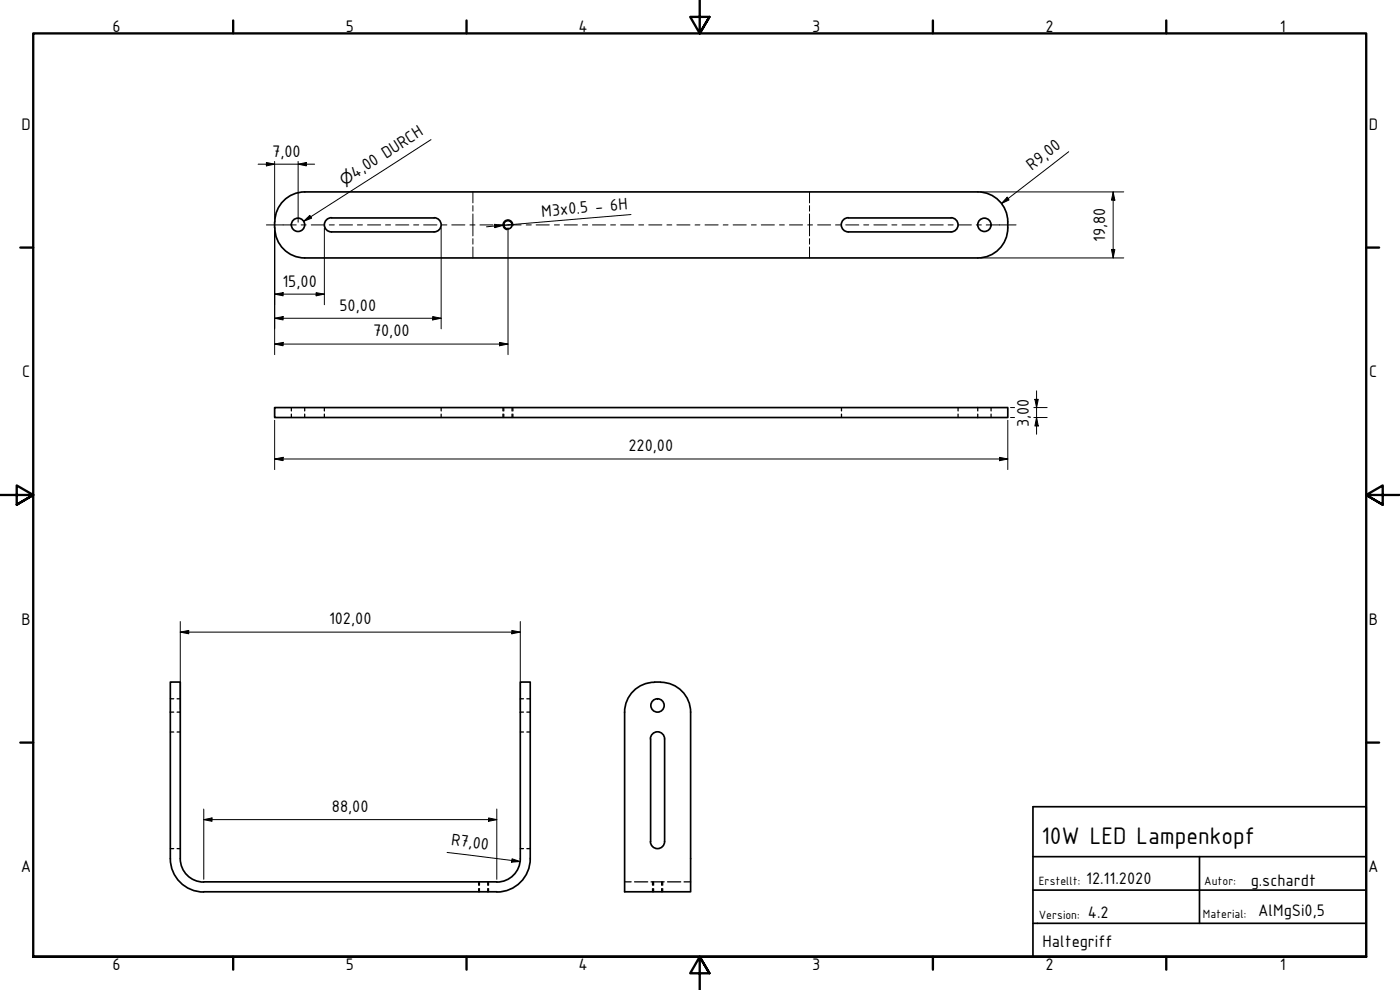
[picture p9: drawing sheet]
<svg xmlns="http://www.w3.org/2000/svg" width="420mm" height="297mm" viewBox="0 0 420 297" stroke-linecap="round" stroke-linejoin="round" font-family="sans-serif">
<!-- layer: Verdeckt (ISO) -->
<g fill="none" stroke="#000" stroke-width=".38">
<path d="M87.4 122.3v1M87.4 124.3v1M91.4 122.3v1M91.4 124.3v1M97.3 122.3v1M97.3 124.3v1M132.4 122.3v1M132.4 124.3v1M150.9 122.3v1M150.9 124.3v1M151.2 122.3v1M151.2 124.3v1"/>
<path d="M153.7 122.3v1M153.7 124.3v1M153.9 122.3v1M153.9 124.3v1M252.5 122.3v1M252.5 124.3v1M287.5 122.3v1M287.5 124.3v1M293.4 122.3v1M293.4 124.3v1M297.4 122.3v1M297.4 124.3v1"/>
<path d="M51.1 219.6h1M51.1 209.7h1M51.1 213.7h1M53.1 219.6h1M53.1 209.7h1M53.1 213.7h1M156.1 219.6h1M156.1 209.7h1M156.1 213.7h1M158.1 219.6h1M158.1 209.7h1M158.1 213.7h1"/>
<path d="M51.1 254.6h1M53.1 254.6h1M156.1 254.6h1M158.1 254.6h1M143.6 264.6v1M143.6 266.6v1M143.9 264.6v1M143.9 266.6v1M146.4 264.6v1M146.4 266.6v1M146.6 264.6v1M146.6 266.6v1"/>
<path d="M187.5 264.6h1.9M190.4 264.6h4M195.4 264.6h3.9M195.8 264.6v1M195.8 266.6v1M196.2 264.6v1M196.2 266.6v1M198.6 264.6v1M198.6 266.6v1M198.9 264.6v1M198.9 266.6v1M200.3 264.6h4"/>
<path d="M205.3 264.6h2"/>
</g>
<!-- layer: Sichtbar (ISO) -->
<g fill="none" stroke="#000" stroke-width=".51">
<path d="M82.4 66.6v1.8M82.5 68.4a9 9 0 0 0 8.9 9h202.1a9 9 0 0 0 9-9M82.5 66.6a9 9 0 0 1 8.9-9h202.1a9 9 0 0 1 9 9M99.5 65.3a2.13 2.13 0 0 0-2.2 2.2 2.13 2.13 0 0 0 2.2 2.1h30.8M99.5 65.4h30.8M130.3 65.3a2.13 2.13 0 0 1 2.1 2.2 2.13 2.13 0 0 1-2.1 2.1M254.6 65.3a2.13 2.13 0 0 0-2.1 2.2 2.13 2.13 0 0 0 2.1 2.1M254.6 65.4h30.8M285.4 65.3a2.13 2.13 0 0 1 2.1 2.2 2.13 2.13 0 0 1-2.1 2.1h-30.8M302.5 66.6v1.8M82.4 122.3h220.1v3h-220.1zM196.4 204.7a9 9 0 0 0-8.9 9v53.9h19.8v-53.9a9 9 0 0 0-9-9"/>
<path d="M196.5 204.6h1.7M195.2 221.7a2.13 2.13 0 0 1 2.1-2.1 2.13 2.13 0 0 1 2.2 2.1v30.8M195.3 221.7v30.8M51.1 257.6v-53h3v53M51.1 257.6a10 10 0 0 0 10 10M54.1 257.6a7 7 0 0 0 7 7.1l88-.1M156.1 257.6a7 7 0 0 1-7 7.1M156.1 257.6v-53h3v53M159.1 257.6a10 10 0 0 1-10 10M195.2 252.5a2.13 2.13 0 0 0 2.1 2.1 2.13 2.13 0 0 0 2.2-2.1M61.2 267.6h87.9"/>
<circle cx="89.4" cy="67.5" r="2"/>
<circle cx="152.4" cy="67.5" r="1.24"/>
<circle cx="295.4" cy="67.5" r="2"/>
<circle cx="197.3" cy="211.7" r="2"/>
</g>
<!-- layer: Biegungsmittellinie (ISO) -->
<path d="M141.9 57.6v3.3M243 57.6v3.3M141.9 61.7v1.7M141.9 64.2v6.6M141.9 71.6v1.7M141.9 74.1v3.3M243 61.7v1.7M243 64.2v6.6M243 71.6v1.7M243 74.1v3.3" fill="none" stroke="#000" stroke-width=".3"/>
<!-- layer: Sichtbar schmal (ISO) -->
<path d="M153.9 67.7a1.49 1.49 0 0 0-1.2-1.7 1.49 1.49 0 0 0-1.7 1.2 1.49 1.49 0 0 0 1.2 1.7" fill="none" stroke="#000" stroke-width=".38"/>
<!-- layer: Rahmen (ISO) -->
<g fill="none" stroke="#000" stroke-width=".7">
<path d="M70 6.1v3.9M140 6.1v3.9M210 0v10l-2.9-4.9h5.8l-2.9 4.9 2.9-4.9M280 6.1v3.9M350 6.1v3.9M6.1 74.3h3.9M410 74.3h3.9M0 148.5h10l-5-2.8v5.7l5-2.9-5 2.9M420 148.5h-10l5-2.8v5.7l-5-2.9 5 2.9M6.1 222.8h3.9M410 222.8h3.9M10 287.1v-277.1h400v277.1h-400h400"/>
<path d="M70 287.1v3.8M140 287.1v3.8M212.9 292l-2.9-4.9 2.9 4.9h-5.8l2.9-4.9v9.9M280 287.1v3.8M350 287.1v3.8"/>
</g>
<!-- layer: Titel (ISO) -->
<path d="M310 242h100v45.1h-100zM310 257h100M360 257v20M310 277h100M310 267.1h100" fill="none" stroke="#000" stroke-width=".51"/>
<g fill="none" stroke="#000" stroke-width=".3">
<path d="M77.5 49.3h16.9M79.9 48.8l2.5 .5-2.5 .5zM82.4 48.4v17.4M89.5 49.3l2.4-.5v1zM89.5 48.4v18.3M294.3 57.6h42.9M302.3 59.2l.5 .8-2.3 1.1zM320.7 45.5l-20.2 15.6M334.1 57.6l.5 2.5h-1zM334.1 57.6v19.8M82.4 69.2v37.2M97.3 68.3v23.1"/>
<path d="M132.4 68.3v30.4M152.5 68.3v38.1M294.3 77.4h42.9M333.6 74.9h1l-.5 2.5zM82.4 88.3l2.6-.5v1zM82.4 95.5l2.6-.5v1zM82.4 88.3h14.9M82.4 95.5h50M94.9 87.8l2.4 .5-2.4 .5zM129.9 95l2.5 .5-2.5 .5zM82.4 103.2l2.6-.5v1zM82.4 103.2h70.1"/>
<path d="M149.9 102.7l2.6 .5-2.6 .5zM310.6 119.8h1l-.5 2.5zM311.1 117.3v13M82.4 137.7l2.6-.5v1zM82.4 137.7h220.1M82.4 126.1v14.8M300 137.2l2.5 .5-2.5 .5zM302.5 126.1v14.8M303.3 122.3h1.2M303.3 125.3h1.2M310.3 122.3h4M310.3 125.3h4"/>
<path d="M311.1 125.3l.5 2.5h-1zM54.1 189.7l2.5-.5v1zM54.1 189.7h102M54.1 186.5v26.4M153.6 189.2l2.5 .5-2.5 .5zM156.1 186.5v26.4M61.2 245.9l2.4-.5v1zM61.2 245.9h87.9M61.2 242.7v21.1M134.2 255.8l21.9 2.7M146.6 245.4l2.5 .5-2.5 .5zM149.1 242.7v21.1"/>
<path d="M153.7 257.7l2.4 .8-2.6 .2z"/>
</g>
<g fill="#000">
<path d="M79.9 48.8l2.5 .5-2.5 .5z" fill-rule="evenodd"/>
<path d="M89.5 49.3l2.4-.5v1z" fill-rule="evenodd"/>
<path d="M302.3 59.2l.5 .8-2.3 1.1z" fill-rule="evenodd"/>
<path d="M333.6 74.9h1l-.5 2.5z" fill-rule="evenodd"/>
<path d="M334.1 57.6l.5 2.5h-1z" fill-rule="evenodd"/>
<path d="M82.4 88.3l2.6-.5v1z" fill-rule="evenodd"/>
<path d="M82.4 95.5l2.6-.5v1z" fill-rule="evenodd"/>
<path d="M94.9 87.8l2.4 .5-2.4 .5z" fill-rule="evenodd"/>
<path d="M129.9 95l2.5 .5-2.5 .5z" fill-rule="evenodd"/>
<path d="M82.4 103.2l2.6-.5v1z" fill-rule="evenodd"/>
<path d="M149.9 102.7l2.6 .5-2.6 .5z" fill-rule="evenodd"/>
<path d="M310.6 119.8h1l-.5 2.5z" fill-rule="evenodd"/>
<path d="M82.4 137.7l2.6-.5v1z" fill-rule="evenodd"/>
<path d="M300 137.2l2.5 .5-2.5 .5z" fill-rule="evenodd"/>
<path d="M311.1 125.3l.5 2.5h-1z" fill-rule="evenodd"/>
<path d="M54.1 189.7l2.5-.5v1z" fill-rule="evenodd"/>
<path d="M153.6 189.2l2.5 .5-2.5 .5z" fill-rule="evenodd"/>
<path d="M61.2 245.9l2.4-.5v1z" fill-rule="evenodd"/>
<path d="M146.6 245.4l2.5 .5-2.5 .5z" fill-rule="evenodd"/>
<path d="M153.7 257.7l2.4 .8-2.6 .2z" fill-rule="evenodd"/>
</g>
<!-- layer: Mittellinie (ISO) -->
<g fill="none" stroke="#000" stroke-width=".3">
<path d="M79.9 67.5h9M90.4 67.5h1.5M93.4 67.5h3.9M98.8 67.5h1.5M101.9 67.5h3.9M107.3 67.5h1.5M110.3 67.5h3.9M115.7 67.5h1.5M118.7 67.5h4M124.1 67.5h1.6M127.1 67.5h4M132.6 67.5h1.5"/>
<path d="M135.6 67.5h3.9M141 67.5h1.6M144 67.5h4M149.5 67.5h1.5M152.5 67.5h3.9M157.9 67.5h1.5M160.9 67.5h3.9M166.4 67.5h1.5M169.4 67.5h3.9M174.8 67.5h1.5M177.8 67.5h3.9M183.3 67.5h1.4"/>
<path d="M186.2 67.5h4M191.7 67.5h1.5M194.7 67.5h3.9M200.2 67.5h1.4M203.1 67.5h4M208.6 67.5h1.5M211.6 67.5h3.9M217 67.5h1.5M220 67.5h4M225.5 67.5h1.4M228.5 67.5h3.9M233.9 67.5h1.5"/>
<path d="M236.9 67.5h4M242.4 67.5h1.4M245.4 67.5h3.9M250.8 67.5h1.5M253.8 67.5h3.9M259.2 67.5h1.5M262.3 67.5h3.9M267.7 67.5h1.5M270.7 67.5h3.9M276.1 67.5h1.5M279.1 67.5h4M284.5 67.5h1.6"/>
<path d="M287.6 67.5h3.9M293 67.5h1.5M296 67.5h8.9"/>
</g>
<!-- layer: Symbol (ISO) -->
<path d="M129.3 41.9l-38.2 24.5M91.1 66.4l1.9-1.8 .5 .9zM148.4 67.3l2.5 .3-2.4 .7zM150.9 67.6l-4.9 .5M153.9 67.4l-3 .2M189.4 64.4l-38.5 3.2" fill="none" stroke="#000" stroke-width=".3"/>
<g fill="#000">
<path d="M91.1 66.4l1.9-1.8 .5 .9z" fill-rule="evenodd"/>
<path d="M148.4 67.3l2.5 .3-2.4 .7z" fill-rule="evenodd"/>
</g>
<text font-size="7.7" x="312.5" y="253.2">10W LED Lampenkopf</text>
<g font-size="5.4">
<text x="33.8" y="9.6">6</text>
<text x="103.8" y="9.6">5</text>
<text x="173.6" y="9.6">4</text>
<text x="243.8" y="9.6">3</text>
<text x="313.8" y="9.6">2</text>
<text x="384.1" y="9.6">1</text>
<text x="6.5" y="38.9">D</text>
<text x="410.8" y="38.9">D</text>
<text x="81.7" y="47">7,00</text>
<text x="106.6" y="53.6" transform="rotate(-33 106.6 53.6)">4,00 DURCH</text>
<text x="309.7" y="51.2" transform="rotate(-38 309.7 51.2)">R9,00</text>
<text x="162.6" y="65" transform="rotate(-5 162.6 65)">M3x0.5 - 6H</text>
<text x="331.7" y="72.6" transform="rotate(-90 331.7 72.6)">19,80</text>
<text x="84.8" y="86">15,00</text>
<text x="101.9" y="93.2">50,00</text>
<text x="112" y="101">70,00</text>
<text x="6.6" y="113.1">C</text>
<text x="410.9" y="113.1">C</text>
<text x="308.8" y="128.1" transform="rotate(-90 308.8 128.1)">3,00</text>
<text x="188.6" y="135.4">220,00</text>
<text x="6.5" y="187.4">B</text>
<text x="98.7" y="187.3">102,00</text>
<text x="410.8" y="187.4">B</text>
<text x="99.6" y="243.6">88,00</text>
<text x="135.3" y="253.5" transform="rotate(7 135.3 253.5)">R7,00</text>
<text x="6.3" y="261.7">A</text>
<text x="410.6" y="261.7">A</text>
<text x="326" y="265.2">12.11.2020</text>
<text x="375.3" y="265.9">g.schardt</text>
<text x="326.5" y="275.3">4.2</text>
<text x="377.6" y="274.8">AlMgSi0,5</text>
<text x="312.9" y="284.3">Haltegriff</text>
<text x="33.8" y="290.9">6</text>
<text x="103.8" y="290.9">5</text>
<text x="173.6" y="290.9">4</text>
<text x="243.8" y="290.9">3</text>
<text x="313.8" y="290.9">2</text>
<text x="384.1" y="290.9">1</text>
</g>
<text font-size="4.6" x="103.3" y="55.7" transform="rotate(-33 103.3 55.7)">⌀</text>
<g font-size="3.9">
<text x="311.7" y="265.5">Erstellt:</text>
<text x="361.4" y="265.7">Autor:</text>
<text x="311.8" y="275.8">Version:</text>
<text x="361" y="275.6">Material:</text>
</g>
</svg>
